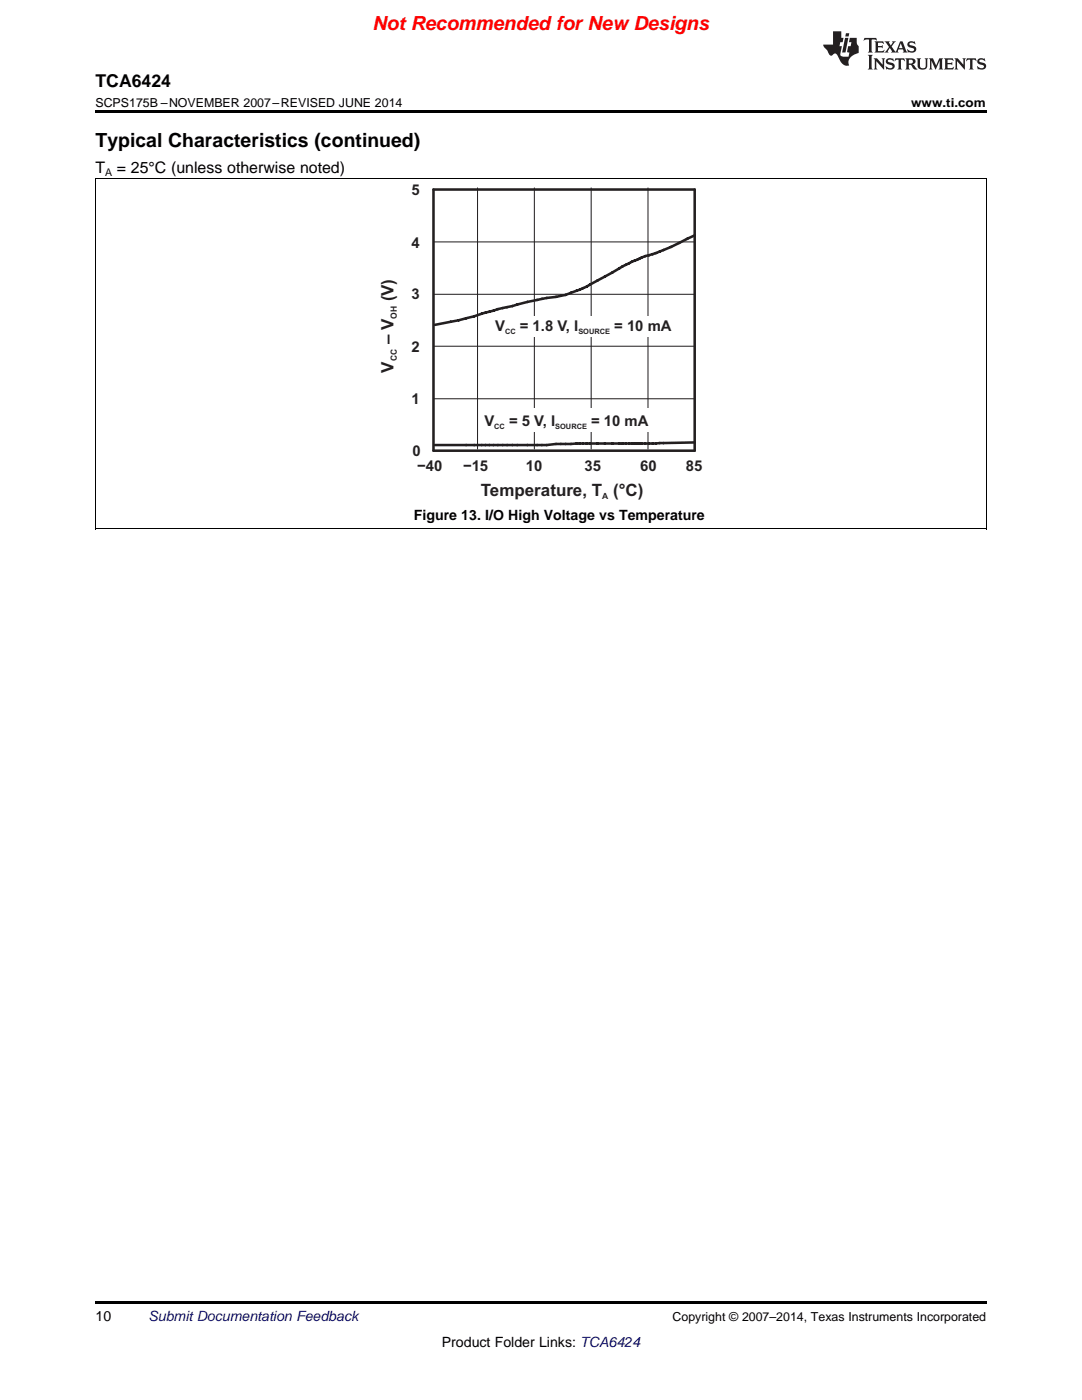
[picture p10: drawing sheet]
<svg xmlns="http://www.w3.org/2000/svg" width="216mm" height="279mm" viewBox="0 0 216 279" stroke-linecap="round" stroke-linejoin="round" font-family="sans-serif">
<path d="M19 259.7h177.8v.5h-177.8z" fill="#000"/>
<path d="M19.1 35.7v69.9M196.8 35.7v69.9M19 105.6h177.8" fill="none" stroke="#000" stroke-width=".2"/>
<path d="M95.3 37.5v52.1M106.6 37.5v52.1M118 37.5v52.1M129.3 37.5v52.1M86.5 58.7h52.1M86.5 48.3h52.1M86.5 79.6h52.1M86.5 69.1h52.1" fill="none" stroke="#231f20" stroke-width=".2"/>
<path d="M86.5 37.8h52.1v52.1h-52.1z" fill="none" stroke="#231f20" stroke-width=".51"/>
<path d="M138.6 88.3l-7.7 .2h-15.9l-4.1 .1-1.8 .2h-22.3" fill="none" stroke="#231f20" stroke-width=".52"/>
<path d="M98.7 63.2h35.5v4h-35.5z" fill-rule="evenodd" fill="#fff"/>
<path d="M138.6 47a52.5 52.5 0 0 1-10.6 4.4 32 32 0 0 0-5.8 3l-1.5 .8a31.3 31.3 0 0 1-8.8 3.8 87.5 87.5 0 0 0-10.7 2.3l-2.7 .7a86.9 86.9 0 0 1-11.7 2.8" fill="none" stroke="#231f20" stroke-width=".52"/>
<path d="M96.4 81.5h32.9v4.7h-32.9z" fill-rule="evenodd" fill="#fff"/>
<path d="M19 35.6h177.8" fill="none" stroke="#000" stroke-width=".2"/>
<path d="M19 22h177.8v.5h-177.8z" fill="#000"/>
<g fill="#231f20">
<path d="M172.5 7.6l-.1 .5 .4-.2h.6v.1v2.1l-.2 .4h.9l-.2-.4v-2.1l.1-.1h.5l.5 .2-.2-.5zM174.5 8.3l.2 .3v1.5l-.2 .4h1.8l.2-.6a1.04 1.04 0 0 1-1.3 .2v-.7h.6l.3 .2v-.6l-.3 .2h-.6v-.6l.8-.1 .4 .3-.2-.5zM176.5 8.3l.9 1.1-.9 1.1h.8l-.2-.2 .4-.7 .5 .7-.2 .2h1.5l-.2-.2 .2-.4h.9l.1 .4-.2 .2h1l-.3-.3-.7-1.9h-.5l-.9 2-.8-1 .9-1h-.8l.1 .3-.4 .5-.3-.6 .1-.2zM179.7 8.6l.4 1h-.7zM181.3 8.4a.63 .63 0 0 0-.2 .7 .63 .63 0 0 0 .6 .4l.6 .2 .1 .2a.75 .75 0 0 1-.7 .4 .75 .75 0 0 1-.6-.5l.1 .7 .1-.1a1.11 1.11 0 0 0 1.5-.6 1.13 1.13 0 0 0-1.2-.8l-.1-.4a1.04 1.04 0 0 1 1.2 .2l-.2-.5-.2 .1-.4-.2zM173.2 10.9l.2 .4v2.2l-.2 .4h1l-.3-.4v-2.2l.3-.4zM174.3 11.6l.3 .4v1.5l-.3 .4h.8l-.2-.4v-1.3l1.5 1.7v-1.9l.2-.4h-.7l.2 .4v.9l-1.1-1.3zM177 11.8a.62 .62 0 0 0-.2 .7 .62 .62 0 0 0 .6 .4l.6 .1 .1 .3a.76 .76 0 0 1-.7 .3 .76 .76 0 0 1-.7-.4l.2 .7 .1-.1a1.11 1.11 0 0 0 1.5-.6 1.13 1.13 0 0 0-1.2-.8l-.1-.4a1.04 1.04 0 0 1 1.2 .2l-.2-.6-.2 .1-.5-.1zM178.7 11.6l-.2 .6a.61 .61 0 0 1 .8-.3v1.6l-.2 .4h.9l-.2-.4v-1.6a.63 .63 0 0 1 .7 .3l-.1-.6zM180.6 11.6l.3 .4v1.5l-.3 .4h1l-.2-.2-.1-.8 .6 .2a.76 .76 0 0 0 1.2 .7l-1-1a.58 .58 0 0 0 .6-.5 .58 .58 0 0 0-.5-.6zM181.4 11.9h.1a.45 .45 0 0 1 .5 .1 .45 .45 0 0 1 .1 .5l-.8 .2zM182.9 11.6l.2 .2a2.17 2.17 0 0 0 .3 1.9 .99 .99 0 0 0 1.6-.6v-1.1l.2-.4h-.7l.2 .2a1.92 1.92 0 0 1-.2 1.8 .6 .6 0 0 1-.9-.5v-1.1l.2-.4zM185.4 11.6l.2 .4v1.5l-.2 .4h.7l-.2-.4v-1.4l.8 1.8 .8-1.8v1.4l-.2 .4h.9l-.2-.4v-1.5l.2-.4h-.8l-.6 1.5-.6-1.5zM188.4 11.6l.2 .4v1.5l-.2 .4h1.8l.1-.6a1.04 1.04 0 0 1-1.2 .1v-.6h.5l.4 .2v-.6l-.4 .2h-.5v-.7h.8l.3 .3-.1-.6zM190.5 11.6l.2 .4v1.5l-.2 .4h.7l-.2-.4v-1.3l1.5 1.7v-1.9l.2-.4h-.7l.2 .4v.9l-1.1-1.3zM192.9 11.6l-.1 .6a.61 .61 0 0 1 .7-.3l.1 1.6-.3 .4h1l-.3-.4 .1-1.6a.63 .63 0 0 1 .7 .3l-.1-.6zM195.2 11.8a.62 .62 0 0 0-.2 .7 .62 .62 0 0 0 .6 .4l.6 .1 .1 .3a.76 .76 0 0 1-.7 .3 .76 .76 0 0 1-.6-.4l.1 .7 .1-.1a1.11 1.11 0 0 0 1.6-.6 1.13 1.13 0 0 0-1.3-.8l-.1-.4a1.04 1.04 0 0 1 1.2 .2l-.1-.6-.2 .1-.5-.1z"/>
<path d="M166.2 6.3v2.6h-1.9v.4l.8 .9a.91 .91 0 0 0 1 .8 .56 .56 0 0 1 .5-.3 .56 .56 0 0 1 .5 .3l.4 .8a1.53 1.53 0 0 0 1.9 1.2 1.54 1.54 0 0 1 1-2.1l.9-.3v-1.4a1.52 1.52 0 0 1-.4-1.6h-1.3l-.2 .8h.5l-.2 .8h-.5l-.1 1v.2l.4 .1-.2 .8a1.93 1.93 0 0 1-1.6-.3l.3-1.8h-.5l.2-.8h.4l.2-.8h-.4v-1.3zM168.6 7.6l-.6 2.9h.7l.6-2.9zM168.8 6.6l-.1 .7h.6l.2-.7z"/>
</g>
<text font-size="3.9" fill="#f00" x="74.3" y="6">Not Recommended for New Designs</text>
<text font-size="3.9" x="19" y="29.3">Typical Characteristics (continued)</text>
<text font-size="3.5" x="19" y="17.3">TCA6424</text>
<g font-size="3.4" fill="#231f20">
<text x="78.5" y="60.2" transform="rotate(-90 78.5 60.2)">(V)</text>
<text x="78.5" y="68.7" transform="rotate(-90 78.5 68.7)">– V</text>
<text x="78.5" y="74.4" transform="rotate(-90 78.5 74.4)">V</text>
<text x="96" y="98.9">Temperature, T (°C)</text>
</g>
<g font-size="3.2">
<text x="19" y="34.4">T</text>
<text x="23.3" y="34.4">= 25°C (unless otherwise noted)</text>
</g>
<g font-size="3" fill="#231f20">
<text x="82.1" y="38.9">5</text>
<text x="82.1" y="49.4">4</text>
<text x="82.1" y="59.8">3</text>
<text x="98.8" y="66">V</text>
<text x="103.7" y="66">= 1.8 V, I</text>
<text x="122.6" y="66">= 10 mA</text>
<text x="82.1" y="70.2">2</text>
<text x="82.1" y="80.6">1</text>
<text x="96.7" y="85">V</text>
<text x="101.6" y="85">= 5 V, I</text>
<text x="118" y="85">= 10 mA</text>
<text x="82.3" y="91">0</text>
<text x="83.3" y="94.1">−40</text>
<text x="92.4" y="94.1">−15</text>
<text x="104.9" y="94.1">10</text>
<text x="116.6" y="94.1">35</text>
<text x="127.8" y="94.1">60</text>
<text x="136.9" y="94.1">85</text>
</g>
<g font-size="2.8">
<text x="82.6" y="103.9">Figure 13. I/O High Voltage vs Temperature</text>
<text x="19" y="263.6">10</text>
<text x="88.2" y="268.9">Product Folder Links: TCA6424</text>
</g>
<text font-size="2.8" fill="#0000c8" x="29.6" y="263.6">Submit Documentation Feedback</text>
<g font-size="2.5">
<text x="19" y="21.4">SCPS175B –NOVEMBER 2007–REVISED JUNE 2014</text>
<text x="181.8" y="21.4">www.ti.com</text>
<text x="134.2" y="263.6">Copyright © 2007–2014, Texas Instruments Incorporated</text>
</g>
<text font-size="2.1" x="21" y="35.1">A</text>
<g font-size="1.7" fill="#231f20">
<text x="79.2" y="63.6" transform="rotate(-90 79.2 63.6)">OH</text>
<text x="79.2" y="72.1" transform="rotate(-90 79.2 72.1)">CC</text>
<text x="120.2" y="99.6">A</text>
</g>
<g font-size="1.5" fill="#231f20">
<text x="100.8" y="66.6">CC</text>
<text x="115.4" y="66.6">SOURCE</text>
<text x="98.6" y="85.6">CC</text>
<text x="110.8" y="85.6">SOURCE</text>
</g>
</svg>
